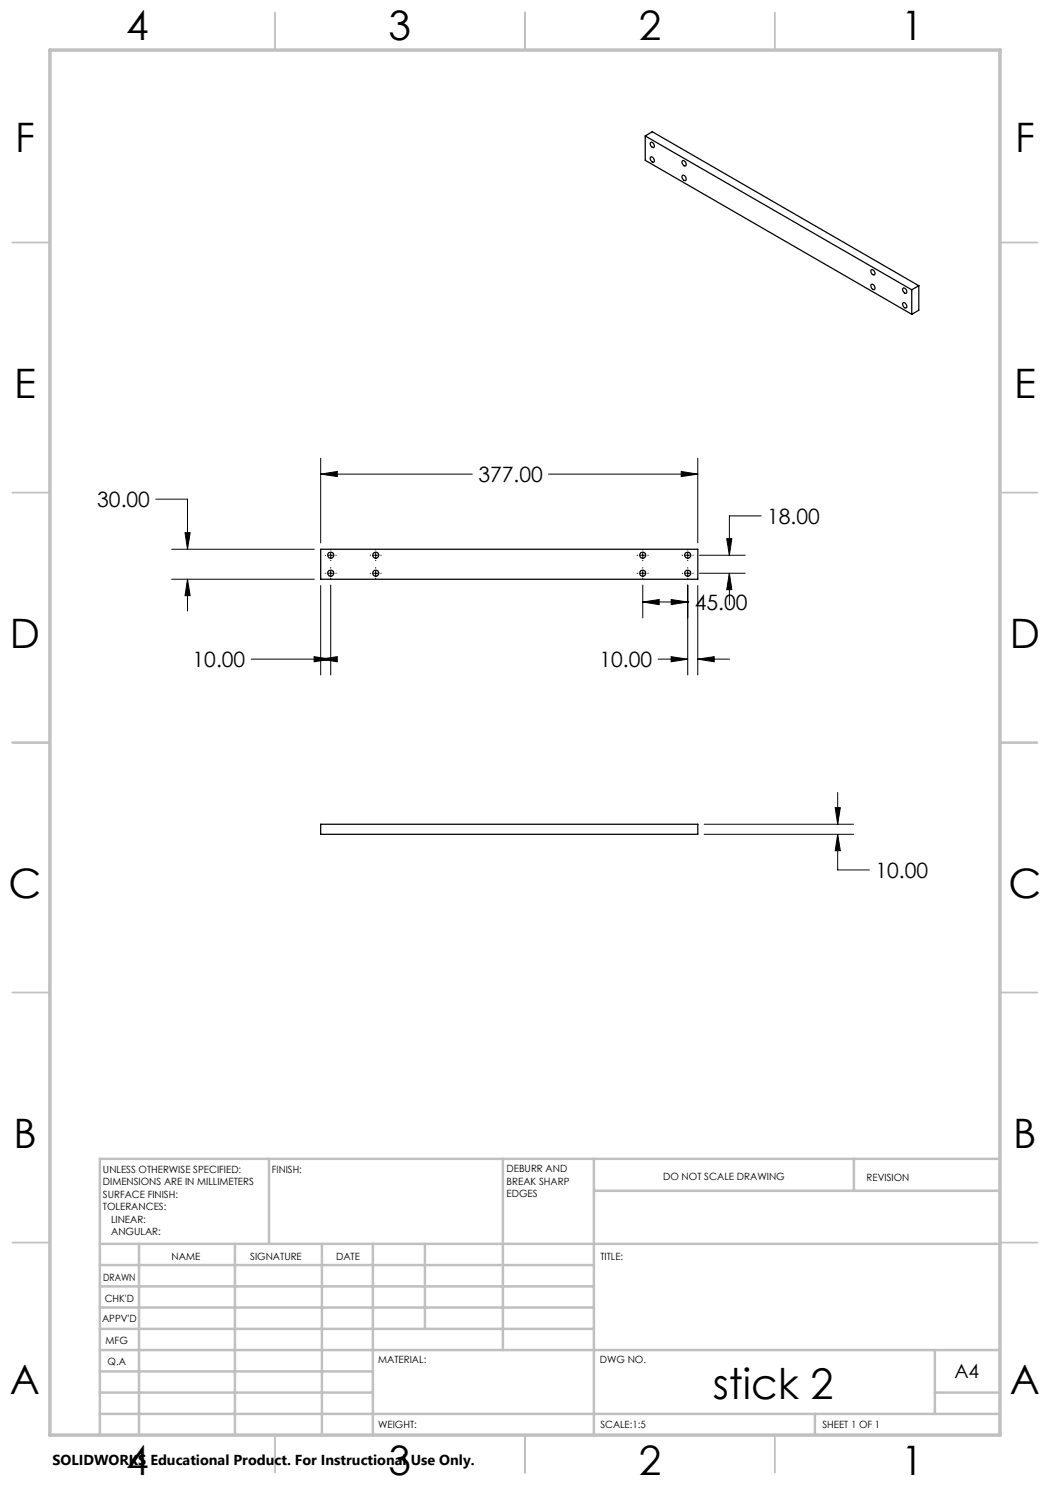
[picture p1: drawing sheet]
<svg xmlns="http://www.w3.org/2000/svg" width="210mm" height="297mm" viewBox="0 0 210 297" stroke-linecap="round" stroke-linejoin="round" font-family="sans-serif">
<g fill="none" stroke="#000" stroke-width=".2">
<path d="M31.2 99.8h6.3v10.1M64.1 94.8l3.4-.5v1zM64.1 91.6v17M64.1 94.8h30.4M109.7 94.8h29.9M136.2 94.3l3.4 .5-3.4 .5zM139.6 91.6v17M34.3 115.8h28.6M34.3 109.9h28.6M37 106.5h1l-.5 3.4zM37.5 115.8l.5 3.3h-1zM37.5 115.8v6.4"/>
<path d="M64.1 117.1v17.9M65.1 111.1h.1M65.1 114.6h.1M65.7 111.1h.9M65.7 114.6h.9M66.1 109.9v.1M66.1 110.5v1M66.1 112v.1M66.1 113.5v.1M66.1 114.1v1M66.1 115.6v.1M66.1 117v18"/>
<path d="M67.2 111.1h.1M67.2 114.6h.1M74 111.1h.1M74 114.6h.1M74.6 111.1h1M74.6 114.6h1M75.1 109.9v.1M75.1 110.5v1M75.1 112v.1M75.1 113.5v.1M75.1 114.1v1M75.1 115.6v.1"/>
<path d="M76.2 111.1h.1M76.2 114.6h.1M127.4 111.1h.1M127.4 114.6h.1M128 111.1h1M128 114.6h1M128.6 109.9v.1M128.6 110.5v1M128.6 112v.1M128.6 113.5v.1M128.6 114.1v1M128.6 115.6v.1"/>
<path d="M128.6 117v6.6M129.6 111.1h.1M129.6 114.6h.1M134.2 119.9l3.3 .5-3.3 .5zM136.5 111.1h.1M136.5 114.6h.1M137.1 111.1h.9M137.1 114.6h.9M137.5 109.9v.1M137.5 110.5v1M137.5 112v.1M137.5 113.5v.1"/>
<path d="M137.5 114.1v1M137.5 115.6v.1M137.5 117v18M138.6 111.1h.1M138.6 114.6h.1M139.6 117.1v17.9M139.9 111.1h9.1M139.9 114.6h9.1M145.3 107.7h1.1l-.5 3.4zM145.9 114.6l.5 3.3h-1.1zM145.9 114.6v6.4M152.2 103.2h-6.3v7.9"/>
<path d="M50.2 131.8h15.9M62.8 131.3l3.3 .5-3.3 .6zM64.1 131.8l3.4-.5v1.1zM128.6 120.4l3.2-.5v1zM128.6 120.4h9.2M131.6 131.8h5.9M134.2 131.3l3.3 .5-3.3 .6zM139.6 131.8l3.2-.5v1.1zM139.6 131.8h6.3M167.5 158.5v6.3M140.8 164.8h29.9M140.8 166.9h29.9"/>
<path d="M167 161.5h1.1l-.6 3.3zM167.5 166.9l.6 3.2h-1.1zM167.5 166.9v7.1h6.4"/>
</g>
<g fill="none" stroke="#c0c0c0" stroke-width=".35">
<path d="M55 2.5v7.5M105 2.5v7.5M155 2.5v7.5M2.5 48.5h7.5M200 48.5h7.5M2.5 98.5h7.5M200 98.5h7.5M2.5 148.5h7.5M200 148.5h7.5M2.5 198.5h7.5M200 198.5h7.5M2.5 248.5h7.5"/>
<path d="M200 248.5h7.5M55 287v7.5M105 287v7.5M155 287v7.5"/>
</g>
<g fill="none" stroke="#c0c0c0" stroke-width=".5">
<path d="M53.8 231.8v17M100.6 231.8v38.2M118.8 231.8v55.2M118.8 238.2h81.2M170.8 231.8v6.4M200 231.8h-180v55.2M20 248.8h180M20 257.3h98.8M20 253h98.8M27.8 248.8v38.2M47 248.8v38.2M64.4 248.8v38.2"/>
<path d="M74.6 248.8v38.2M85 248.8v17M20 265.8h98.8M20 261.5h98.8M20 278.5h54.6M20 274.3h54.6M20 270h180M187 278.5h13M187 270v12.8M20 282.8h180M163 282.8v4.2"/>
</g>
<path d="M10 10h190v277h-190z" fill="none" stroke="#c0c0c0" stroke-width=".7"/>
<path d="M134.2 119.9l3.3 .5-3.3 .5zM128.6 120.4l3.2-.5v1zM145.3 107.7h1.1l-.5 3.4zM145.9 114.6l.5 3.3h-1.1zM64.1 94.8l3.4-.5v1zM136.2 94.3l3.4 .5-3.4 .5zM37.5 115.8l.5 3.3h-1zM37 106.5h1l-.5 3.4zM134.2 131.3l3.3 .5-3.3 .6zM139.6 131.8l3.2-.5v1.1zM62.8 131.3l3.3 .5-3.3 .6zM64.1 131.8l3.4-.5v1.1zM167 161.5h1.1l-.6 3.3zM167.5 166.9l.6 3.2h-1.1z" fill="#000"/>
<g fill="none" stroke="#000" stroke-width=".25">
<path d="M129 27.2l53.4 30.8M129 27.2l1.5-.9 53.3 30.8M129 27.2v4.9l53.4 30.8M130.1 28.5a.56 .56 0 0 1 .7 .3 .56 .56 0 0 1-.2 .7 .8 .8 0 0 1-.5-1zM130.1 31.5a.56 .56 0 0 1 .7 .3 .56 .56 0 0 1-.2 .7 .8 .8 0 0 1-.5-1zM136.5 32.2a.6 .6 0 0 1 .6 .3 .6 .6 0 0 1 0 .7 .79 .79 0 0 1-.6-1zM136.5 35.1a.6 .6 0 0 1 .6 .3 .6 .6 0 0 1 0 .7 .74 .74 0 0 1-.6-1zM174.2 56.9a.62 .62 0 0 1 .7 .3 .62 .62 0 0 1-.1 .7 .78 .78 0 0 1-.6-1zM174.2 54a.62 .62 0 0 1 .7 .3 .62 .62 0 0 1-.1 .7 .78 .78 0 0 1-.6-1zM180.7 57.6a.66 .66 0 0 1 .5 .4 .66 .66 0 0 1 0 .7 .71 .71 0 0 1-.5-1.1zM182.4 58v4.9M183.8 57.1l-1.4 .9"/>
<path d="M183.8 57.1v5l-1.4 .8M180.7 60.5a.68 .68 0 0 1 .5 1.1 .71 .71 0 0 1-.5-1.1zM64.1 109.9h75.5v5.9h-75.5zM64.1 164.8h75.5v2.1h-75.5z"/>
<circle cx="66.1" cy="111" r=".61"/>
<circle cx="66.1" cy="114.6" r=".61"/>
<circle cx="75.1" cy="111" r=".61"/>
<circle cx="75.1" cy="114.6" r=".61"/>
<circle cx="128.6" cy="114.6" r=".61"/>
<circle cx="128.6" cy="111" r=".61"/>
<circle cx="137.5" cy="114.6" r=".61"/>
<circle cx="137.5" cy="111" r=".61"/>
</g>
<text font-size="8.5" x="142.6" y="279.7">stick 2</text>
<g font-size="8.1">
<text x="25.2" y="8">4</text>
<text x="77.7" y="8">3</text>
<text x="127.7" y="8">2</text>
<text x="180.2" y="8">1</text>
<text x="3" y="30.4">F</text>
<text x="203" y="30.4">F</text>
<text x="2.8" y="79.6">E</text>
<text x="202.8" y="79.6">E</text>
<text x="2" y="129.6">D</text>
<text x="202" y="129.6">D</text>
<text x="1.7" y="179.6">C</text>
<text x="201.7" y="179.6">C</text>
<text x="2.7" y="229.6">B</text>
<text x="202.7" y="229.6">B</text>
<text x="2" y="278.9">A</text>
<text x="202" y="278.9">A</text>
<text x="25.2" y="295">4</text>
<text x="77.7" y="295">3</text>
<text x="127.7" y="295">2</text>
<text x="180.2" y="295">1</text>
</g>
<g font-size="4.2">
<text x="19.4" y="101.4">30.00</text>
<text x="95.7" y="96.4">377.00</text>
<text x="153.4" y="104.8">18.00</text>
<text x="139" y="122">45.00</text>
<text x="38.5" y="133.4">10.00</text>
<text x="119.9" y="133.4">10.00</text>
<text x="175.1" y="175.6">10.00</text>
</g>
<text font-size="3.9" x="190.9" y="275.5">A4</text>
<text font-size="2.9" x="10.5" y="292.9">SOLIDWORKS Educational Product. For Instructional Use Only.</text>
<g font-size="2">
<text x="20.6" y="234.6">UNLESS OTHERWISE SPECIFIED:</text>
<text x="20.6" y="237.1">DIMENSIONS ARE IN MILLIMETERS</text>
<text x="20.6" y="239.6">SURFACE FINISH:</text>
<text x="54.4" y="234.6">FINISH:</text>
<text x="101.3" y="234.5">DEBURR AND</text>
<text x="101.3" y="237">BREAK SHARP</text>
<text x="101.3" y="239.5">EDGES</text>
<text x="132.6" y="236">DO NOT SCALE DRAWING</text>
<text x="173.3" y="236.2">REVISION</text>
<text x="20.6" y="242.1">TOLERANCES:</text>
<text x="22.2" y="244.6">LINEAR:</text>
<text x="22.2" y="247.1">ANGULAR:</text>
<text x="34.3" y="252">NAME</text>
<text x="50" y="251.9">SIGNATURE</text>
<text x="67.2" y="251.9">DATE</text>
<text x="120.1" y="251.9">TITLE:</text>
<text x="20.6" y="256.1">DRAWN</text>
<text x="20.9" y="260.3">CHK'D</text>
<text x="20.4" y="264.4">APPV'D</text>
<text x="21.1" y="268.8">MFG</text>
<text x="21.5" y="273">Q.A</text>
<text x="75.6" y="272.5">MATERIAL:</text>
<text x="120" y="272.5">DWG NO.</text>
<text x="75.6" y="285.5">WEIGHT:</text>
<text x="120.1" y="285.6">SCALE:1:5</text>
<text x="164.5" y="285.6">SHEET 1 OF 1</text>
</g>
</svg>
